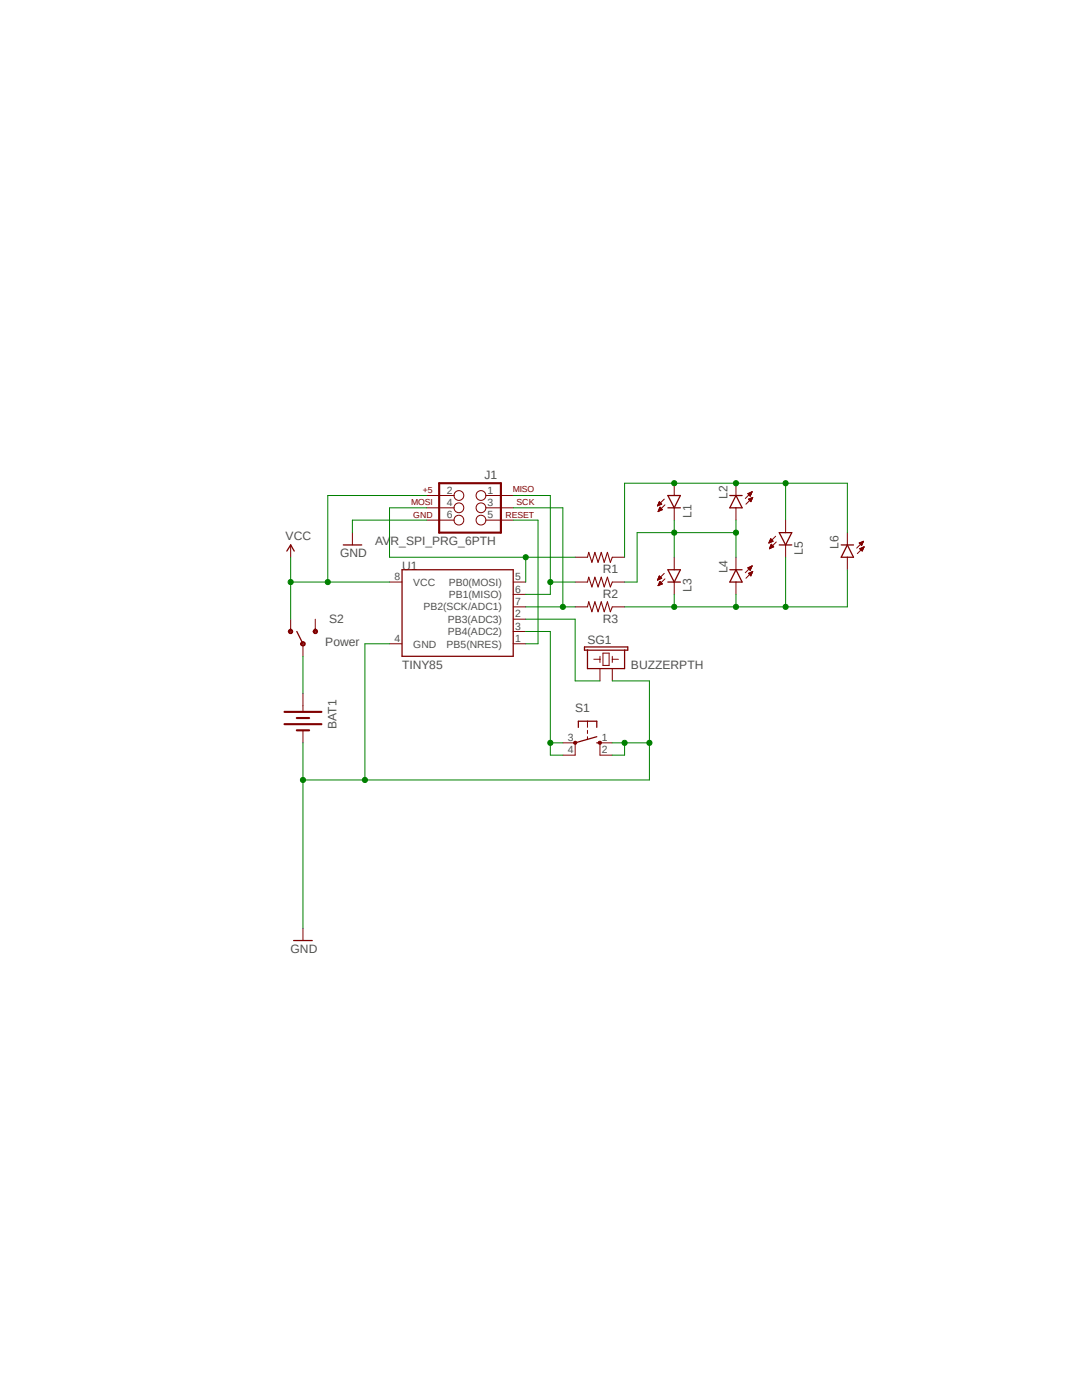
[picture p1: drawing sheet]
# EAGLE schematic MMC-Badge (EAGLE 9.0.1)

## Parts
BAT1  BATTERY20PTH  [BATTCOM_20MM_PTH]
J1  AVR_SPI_PRG_6PTH  [2X3]
L1  LED5MM  [LED5MM]
L2  LED5MM  [LED5MM]
L3  LED5MM  [LED5MM]
L4  LED5MM  [LED5MM]
L5  LED5MM  [LED5MM]
L6  LED5MM  [LED5MM]
R1  R-US_0204/7  [0204/7]
R2  R-US_0204/7  [0204/7]
R3  R-US_0204/7  [0204/7]
S1  10-XX  [B3F-10XX]
S2  Power  SWITCH-SPDTPTH  [SWITCH-SPDT]
SG1  BUZZERPTH  [BUZZER-12MM]
U1  TINY85  ATTINY45TINY85-20-DIP  [DIP08]

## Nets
GND: BAT1.2(-) J1.6 S1.1(S) S1.2(S1) SG1.- U1.4(GND)
L12: L1.K(C) L2.A L3.A L4.K(C) R2.1
MISO: J1.1 R2.2 U1.6(PB1(MISO))
MOSI: J1.4 R1.2 U1.5(PB0(MOSI))
N$1: BAT1.1(+) S2.2(P)
N$2: L3.K(C) L4.A L5.K(C) L6.A R3.1
N$3: S1.3(P) S1.4(P1) U1.3(PB4(ADC2))
N$4: SG1.+ U1.2(PB3(ADC3))
N$6: L1.A L2.K(C) L5.A L6.K(C) R1.1
RST: J1.5 U1.1(PB5(NRES))
SCK: J1.3 R3.2 U1.7(PB2(SCK/ADC1))
VCC: J1.2 S2.1(O) U1.8(VCC)
Unconnected: S2.3(S)

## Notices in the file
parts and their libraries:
SparkFun: Licensing: CC v3.0 Share-Alike You are welcome to use this library for commercial purposes.
SparkFun-Electromechanical: Licensing: Creative Commons ShareAlike 4.0 International - https://creativecommons.org/licenses/by-sa/4.0
